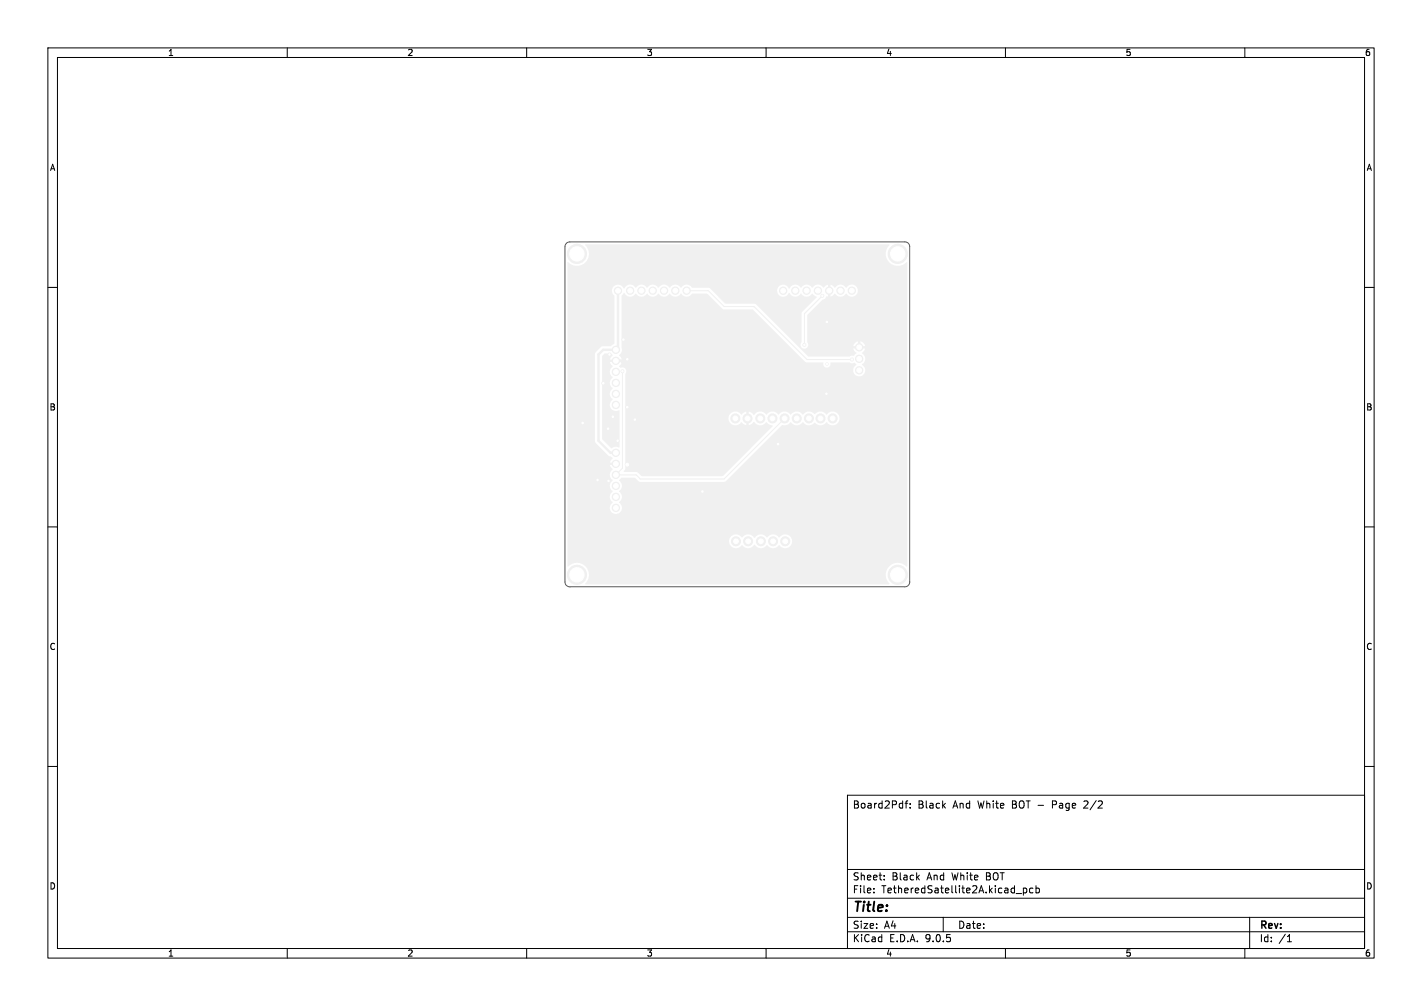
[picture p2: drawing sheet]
<svg xmlns="http://www.w3.org/2000/svg" width="297mm" height="210mm" viewBox="0 0 297 210" stroke-linecap="round" stroke-linejoin="round" font-family="sans-serif">
<g fill="#f0f0f0" stroke="#f0f0f0" stroke-width=".21">
<circle cx="179.5" cy="77.3" r=".76"/>
<circle cx="179.5" cy="74.9" r=".76"/>
<circle cx="179.5" cy="72.5" r=".76"/>
<circle cx="177.9" cy="60.7" r=".76"/>
<circle cx="175.6" cy="60.7" r=".76"/>
<circle cx="173.2" cy="60.7" r=".76"/>
<circle cx="170.8" cy="60.7" r=".76"/>
<circle cx="168.5" cy="60.7" r=".76"/>
<circle cx="166.1" cy="60.7" r=".76"/>
<circle cx="163.6" cy="60.7" r=".76"/>
<circle cx="128.6" cy="73" r=".76"/>
<circle cx="128.6" cy="75.3" r=".76"/>
<circle cx="128.6" cy="77.6" r=".76"/>
<circle cx="128.6" cy="79.9" r=".76"/>
<circle cx="128.6" cy="82.2" r=".76"/>
<circle cx="128.6" cy="84.5" r=".76"/>
<circle cx="153.6" cy="87.3" r=".94"/>
<circle cx="156.1" cy="87.3" r=".94"/>
<circle cx="158.8" cy="87.3" r=".94"/>
<circle cx="161.3" cy="87.3" r=".94"/>
<circle cx="163.9" cy="87.3" r=".94"/>
<circle cx="166.4" cy="87.3" r=".94"/>
<circle cx="169" cy="87.3" r=".94"/>
<circle cx="171.4" cy="87.3" r=".94"/>
<circle cx="173.9" cy="87.3" r=".94"/>
<circle cx="153.7" cy="113" r=".94"/>
<circle cx="156.3" cy="113" r=".94"/>
<circle cx="158.9" cy="113" r=".94"/>
<circle cx="161.5" cy="113" r=".94"/>
<circle cx="164" cy="113" r=".94"/>
<circle cx="128.6" cy="94.5" r=".76"/>
<circle cx="128.6" cy="96.8" r=".76"/>
<circle cx="128.6" cy="99.1" r=".76"/>
<circle cx="128.6" cy="101.4" r=".76"/>
<circle cx="128.6" cy="103.7" r=".76"/>
<circle cx="128.6" cy="106" r=".76"/>
<circle cx="143.4" cy="60.7" r=".76"/>
<circle cx="141.1" cy="60.7" r=".76"/>
<circle cx="138.7" cy="60.7" r=".76"/>
<circle cx="136.3" cy="60.7" r=".76"/>
<circle cx="134" cy="60.7" r=".76"/>
<circle cx="131.6" cy="60.7" r=".76"/>
<circle cx="129.1" cy="60.7" r=".76"/>
<circle cx="172.7" cy="76" r=".25"/>
<circle cx="120.5" cy="120" r="2"/>
<circle cx="120.5" cy="53" r="2"/>
<circle cx="187.5" cy="53" r="2"/>
<circle cx="187.5" cy="120" r="2"/>
<circle cx="130" cy="77.5" r=".3"/>
<circle cx="127.1" cy="100.4" r=".25"/>
<circle cx="126" cy="80" r=".3"/>
<circle cx="131" cy="75" r=".3"/>
<circle cx="132.6" cy="87.6" r=".3"/>
<circle cx="172.7" cy="67.2" r=".25"/>
<circle cx="172.6" cy="82.2" r=".25"/>
<circle cx="121.7" cy="88.3" r=".3"/>
<circle cx="129" cy="92" r=".3"/>
<circle cx="124.8" cy="100.2" r=".3"/>
<circle cx="146.7" cy="102.6" r=".25"/>
<circle cx="162.5" cy="92.7" r=".25"/>
<circle cx="128" cy="87" r=".3"/>
<circle cx="127" cy="89.5" r=".3"/>
<circle cx="131" cy="97" r=".4"/>
<circle cx="131" cy="85" r=".3"/>
<circle cx="130.2" cy="70.9" r=".3"/>
<circle cx="127.3" cy="74" r=".3"/>
<circle cx="178" cy="75.1" r=".3"/>
<circle cx="168" cy="72" r=".3"/>
<circle cx="171.8" cy="61.7" r=".3"/>
</g>
<path d="M128.6 73h-2.6l-1 1v18l2.5 2.5h1.1M128.6 75.3h1.1l2.3 2.3v10.4l-1 1v8M129.1 60.7v11.9" fill="none" stroke="#f0f0f0" stroke-width=".5"/>
<path d="M129.1 72.6l-.5 .4M130 77.5v20.3l-1.4 1.3h4.3l.8 .9h17.5l12.7-12.7M143.4 60.7h4.5l3.4 3.3h6.2l11.1 11.1h9.4M171.8 61.8l-3.8 3.7v6.5" fill="none" stroke="#f0f0f0" stroke-width=".21"/>
<g fill="#f0f0f0">
<path d="M125.8 74.3l.5-.5h1.3l.3 .3-.5 1h.8v.5h-.8l.6 .9a1.46 1.46 0 0 0 0 2.3 1.41 1.41 0 0 0 0 2.3 1.41 1.41 0 0 0 0 2.3 1.3 1.3 0 0 0-.4 1.8 1.3 1.3 0 0 0 1.7 .4l.1 7.8a1.91 1.91 0 0 0-1.8 .2l-1.8-2z"/>
<path d="M118.5 54.8l.2-.1a2.55 2.55 0 0 0 3.6 0 2.55 2.55 0 0 0-.1-3.6h63.6a2.58 2.58 0 0 0-.1 3.7 2.58 2.58 0 0 0 3.7-.1l.1 5.9h-10.3a1.34 1.34 0 0 0-1.1-1.2 1.34 1.34 0 0 0-1.4 .7 1.4 1.4 0 0 0-2.4 0l-.4-.5-.5-.2v.8h-.5v-.8l-.9 .7a1.46 1.46 0 0 0-2.4 0 1.4 1.4 0 0 0-2.4 0 1.35 1.35 0 0 0-2.4 .1 1.28 1.28 0 0 0-1.8-.7 1.28 1.28 0 0 0-.4 1.9 1.28 1.28 0 0 0 1.9 .1l.3-.4a1.44 1.44 0 0 0 2.5 .2 1.41 1.41 0 0 0 2.4 0l.8 .6v.2l-3 3-.1 .3v6a.82 .82 0 0 0 0 1.2 .82 .82 0 0 0 1.2 0 .82 .82 0 0 0 0-1.2v-5.7l3.2-3.1 .5-.2 .3-.5h.3v-.8h.5v.8l1-.6a1.41 1.41 0 0 0 2.4 0 1.28 1.28 0 0 0 1.5 .6 1.28 1.28 0 0 0 .9-1.3h10.3v14.2h-8.8l-.2-.6-.5-.5 .7-.9h-.8v-.5h.8a1.25 1.25 0 0 0-1-1v.8h-.5v-.8a1.26 1.26 0 0 0-1 1h.8v.5h-.8l.2 .4 .5 .5a.94 .94 0 0 1-1.2 .6l-.3 .1h-8.6l-10.9-10.9-.3-.1h-6.1l-3.3-3.3-3.7-.1a1.38 1.38 0 0 0-2.3 .1 1.4 1.4 0 0 0-2.4 0 1.4 1.4 0 0 0-2.3 0 1.4 1.4 0 0 0-2.4 0 1.4 1.4 0 0 0-2.4 0 1.35 1.35 0 0 0-2.4 .1 1.32 1.32 0 0 0-2-.5 1.32 1.32 0 0 0 0 2.1v9.9l-.7 .6-2 .1-1.2 1.1-.1 .4v18.2l.1 .4 2.7 2.6 .5 .2 .3 .3-.5 1h.8v.5h-.8l.6 .9a1.39 1.39 0 0 0 0 2.3 1.4 1.4 0 0 0 0 2.3 1.4 1.4 0 0 0 0 2.3 1.28 1.28 0 0 0-.3 2 1.28 1.28 0 0 0 1.9-.1 1.28 1.28 0 0 0-.3-1.9 1.46 1.46 0 0 0 0-2.4 1.4 1.4 0 0 0 0-2.3l.5-.5h2.8l1.1 .9h17.8l11.8-11.8a1.86 1.86 0 0 0 1.9-.7 1.57 1.57 0 0 0 2.5 0 1.58 1.58 0 0 0 2.5 .1 1.58 1.58 0 0 0 2.5-.1 1.47 1.47 0 0 0 2.2 .2 1.47 1.47 0 0 0-.1-2.2 1.47 1.47 0 0 0-2.2 .4 1.58 1.58 0 0 0-2.5 0 1.58 1.58 0 0 0-2.5 0 1.57 1.57 0 0 0-2.5 0 1.57 1.57 0 0 0-2.5 0 1.57 1.57 0 0 0-2.6 0 1.58 1.58 0 0 0-2.6 .1l-.5-.5-.5-.2v1h-.5v-1l-.5 .2-.5 .5a1.49 1.49 0 0 0-2.2-.3 1.49 1.49 0 0 0 0 2.2 1.49 1.49 0 0 0 2.2-.4l.5 .5 .5 .2v-1h.5v1l.5-.2 .5-.6a1.64 1.64 0 0 0 2.7 .1l.5 .5 .8 .2v.2l-10.4 10.4h-17l-1-.9h-2.6l-.1-.1 .3-.6v-19.7a.87 .87 0 0 0 0-1.1 .87 .87 0 0 0-1.1-.3l-.2-.3 .6-.8h-.8v-.5h.8l-.6-.9 .1-.1a1.26 1.26 0 0 0 .4-1.5v-10.8l.6-.7a1.4 1.4 0 0 0 2.4 .2 1.41 1.41 0 0 0 2.4 0 1.41 1.41 0 0 0 2.4 0 1.41 1.41 0 0 0 2.3 0 1.41 1.41 0 0 0 2.4 0 1.29 1.29 0 0 0 2.2 0h3.2l3.2 3.2 .3 .1h6l11 10.9 .3 .2h3.4a.82 .82 0 0 0 .8 1.1 .82 .82 0 0 0 .8-1.1h3.9l.8 .1a.37 .37 0 0 1 .6 .2l.1 .2a1.29 1.29 0 0 0-.4 1.9 1.29 1.29 0 0 0 2-.1 1.29 1.29 0 0 0-.5-1.9l.5-.5 .2-.8h8.8v38.1h-24.1a1.52 1.52 0 0 0-1.1-1.3 1.52 1.52 0 0 0-1.6 .6 1.57 1.57 0 0 0-2.6 0 1.58 1.58 0 0 0-2.6 .1 1.58 1.58 0 0 0-2.6-.1 1.47 1.47 0 0 0-2.2-.2 1.47 1.47 0 0 0 .2 2.2 1.47 1.47 0 0 0 2.1-.4 1.59 1.59 0 0 0 2.6-.1 1.58 1.58 0 0 0 2.6 .1 1.57 1.57 0 0 0 2.6 0 1.46 1.46 0 0 0 1.7 .6 1.46 1.46 0 0 0 .9-1.5h24.1v5.3l-.1 .1a2.55 2.55 0 0 0-3.7 0 2.55 2.55 0 0 0 .1 3.6h-63.6a2.58 2.58 0 0 0 .1-3.7 2.58 2.58 0 0 0-3.7 .1z"/>
</g>
<g fill="#fff" stroke="#fff" stroke-width=".21">
<circle cx="172.7" cy="76" r=".15"/>
<circle cx="120.5" cy="120" r="1.5"/>
<circle cx="120.5" cy="53" r="1.5"/>
<circle cx="187.5" cy="53" r="1.5"/>
<circle cx="187.5" cy="120" r="1.5"/>
<circle cx="130" cy="77.5" r=".15"/>
<circle cx="127.1" cy="100.4" r=".15"/>
<circle cx="126" cy="80" r=".15"/>
<circle cx="131" cy="75" r=".15"/>
<circle cx="132.6" cy="87.6" r=".15"/>
<circle cx="172.7" cy="67.2" r=".15"/>
<circle cx="172.6" cy="82.2" r=".15"/>
<circle cx="121.7" cy="88.3" r=".15"/>
<circle cx="129" cy="92" r=".15"/>
<circle cx="124.8" cy="100.2" r=".15"/>
<circle cx="146.7" cy="102.6" r=".15"/>
<circle cx="162.5" cy="92.7" r=".15"/>
<circle cx="128" cy="87" r=".15"/>
<circle cx="127" cy="89.5" r=".15"/>
<circle cx="131" cy="97" r=".3"/>
<circle cx="131" cy="85" r=".15"/>
<circle cx="130.2" cy="70.9" r=".15"/>
<circle cx="127.3" cy="74" r=".15"/>
<circle cx="178" cy="75" r=".15"/>
<circle cx="168" cy="72" r=".15"/>
<circle cx="171.8" cy="61.8" r=".15"/>
<circle cx="179.5" cy="77.3" r=".5"/>
<circle cx="179.5" cy="74.9" r=".5"/>
<circle cx="179.5" cy="72.5" r=".5"/>
<circle cx="177.9" cy="60.7" r=".5"/>
<circle cx="175.6" cy="60.7" r=".5"/>
<circle cx="173.2" cy="60.7" r=".5"/>
<circle cx="170.8" cy="60.7" r=".5"/>
<circle cx="168.5" cy="60.7" r=".5"/>
<circle cx="166.1" cy="60.7" r=".5"/>
<circle cx="163.6" cy="60.7" r=".5"/>
<circle cx="128.6" cy="73" r=".5"/>
<circle cx="128.6" cy="75.3" r=".5"/>
<circle cx="128.6" cy="77.6" r=".5"/>
<circle cx="128.6" cy="79.9" r=".5"/>
<circle cx="128.6" cy="82.2" r=".5"/>
<circle cx="128.6" cy="84.5" r=".5"/>
<circle cx="153.6" cy="87.3" r=".5"/>
<circle cx="156.1" cy="87.3" r=".5"/>
<circle cx="158.8" cy="87.3" r=".5"/>
<circle cx="161.3" cy="87.3" r=".5"/>
<circle cx="163.9" cy="87.3" r=".5"/>
<circle cx="166.4" cy="87.3" r=".5"/>
<circle cx="169" cy="87.3" r=".5"/>
<circle cx="171.4" cy="87.3" r=".5"/>
<circle cx="173.9" cy="87.3" r=".5"/>
<circle cx="153.7" cy="113" r=".5"/>
<circle cx="156.3" cy="113" r=".5"/>
<circle cx="158.9" cy="113" r=".5"/>
<circle cx="161.5" cy="113" r=".5"/>
<circle cx="164" cy="113" r=".5"/>
<circle cx="128.6" cy="94.5" r=".5"/>
<circle cx="128.6" cy="96.8" r=".5"/>
<circle cx="128.6" cy="99.1" r=".5"/>
<circle cx="128.6" cy="101.4" r=".5"/>
<circle cx="128.6" cy="103.7" r=".5"/>
<circle cx="128.6" cy="106" r=".5"/>
<circle cx="143.4" cy="60.7" r=".5"/>
<circle cx="141.1" cy="60.7" r=".5"/>
<circle cx="138.7" cy="60.7" r=".5"/>
<circle cx="136.3" cy="60.7" r=".5"/>
<circle cx="134" cy="60.7" r=".5"/>
<circle cx="131.6" cy="60.7" r=".5"/>
<circle cx="129.1" cy="60.7" r=".5"/>
</g>
<g fill="none" stroke="#000" stroke-width=".21">
<path d="M10 10h277v190h-277zM12 12h273v186h-273zM60 10v2M110 10v2M160 10v2M210 10v2M260 10v2M10 60h2M285 60h2M10 110h2M285 110h2M10 160h2"/>
<path d="M177 166h108v32h-108zM189 167.7h.6M189.6 167.2l-.4 .2v1.3M190.1 168.6v.1M190.1 167.8v.1M227.2 167.8l-.9 .9h.9M285 160h2M60 198v2M110 198v2M160 198v2M177 194.5h108M177 191.5h108"/>
<path d="M177 187.5h108M177 181.5h108M182.5 186.3v.1M182.5 185.5v.1M184.7 183.6v.1M184.7 182.8v.1M197 191.5v3M210 198v2M212.2 186.5h1.2M213.7 185.4v1.5M213.7 185.5l.5-.1 .3 .3-.2 .6h-.6M215.7 185.5l-.4-.1-.3 .3 .2 .6h.5"/>
<path d="M216.4 185.5l.4-.1 .3 .3-.1 .6h-.6M216.4 184.9v1.5M260 198v2M261 191.5v6.5M268.9 196.6h.8M269 195.5l.3-.4v1.5"/>
</g>
<path d="M118.3 50.8l.7-.3h70a1 1 0 0 1 1 1v70a1 1 0 0 1-1 1h-70a1 1 0 0 1-1-1v-70z" fill="none" stroke="#575757" stroke-width=".21"/>
<text font-size="2.8" x="178" y="190.9">Title:</text>
<g font-size="2.1">
<text x="178" y="169">Board2Pdf:</text>
<text x="191.7" y="169">Black</text>
<text x="199.1" y="169">And</text>
<text x="204.4" y="169">White</text>
<text x="211.6" y="169">BOT -</text>
<text x="220.3" y="169">Page</text>
<text x="227.1" y="169">2/2</text>
<text x="178" y="184">Sheet:</text>
<text x="186.2" y="184">Black</text>
<text x="193.7" y="184">And</text>
<text x="199" y="184">White</text>
<text x="206.2" y="184">BOT</text>
<text x="178" y="186.7">File:</text>
<text x="184.1" y="186.7">TetheredSatellite2A.kicad_pcb</text>
<text x="178" y="196.9">KiCad</text>
<text x="178" y="194.1">Size:</text>
<text x="184.7" y="194.1">A4</text>
<text x="185.7" y="196.9">E.D.A.</text>
<text x="193.3" y="196.9">9.0.5</text>
<text x="200" y="194.1">Date:</text>
<text x="263" y="194.3">Rev:</text>
<text x="263" y="196.9">Id:</text>
<text x="267.1" y="196.9">/1</text>
</g>
<g font-size="1.8">
<text x="35" y="11.9">1</text>
<text x="85" y="11.9">2</text>
<text x="135" y="11.9">3</text>
<text x="185" y="11.9">4</text>
<text x="235" y="11.9">5</text>
<text x="285" y="11.9">6</text>
<text x="10.3" y="35.9">A</text>
<text x="285.4" y="35.9">A</text>
<text x="10.3" y="85.9">B</text>
<text x="285.3" y="85.9">B</text>
<text x="10.3" y="135.9">C</text>
<text x="285.3" y="135.9">C</text>
<text x="10.3" y="185.9">D</text>
<text x="285.3" y="185.9">D</text>
<text x="35" y="199.9">1</text>
<text x="85" y="199.9">2</text>
<text x="135" y="199.9">3</text>
<text x="185" y="199.9">4</text>
<text x="235" y="199.9">5</text>
<text x="285" y="199.9">6</text>
</g>
</svg>
